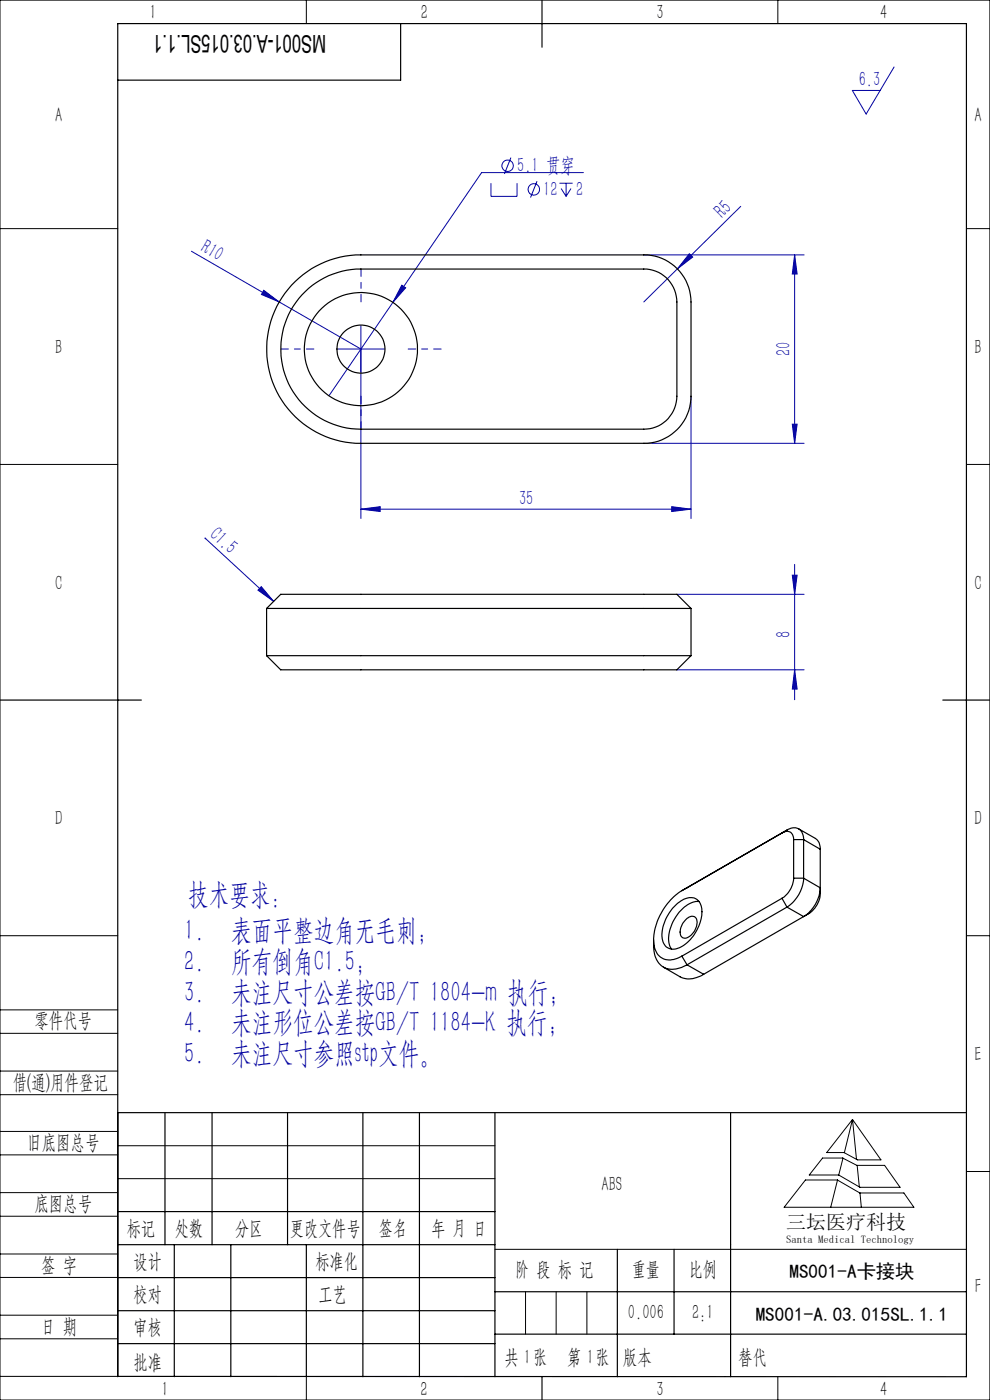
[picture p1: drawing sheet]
<svg xmlns="http://www.w3.org/2000/svg" width="210mm" height="297mm" viewBox="0 0 210 297" stroke-linecap="round" stroke-linejoin="round" font-family="sans-serif">
<g fill="none" stroke="#0000a0" stroke-width=".21">
<path d="M189.7 14.2l-6 10-2.9-5h5.9M104.1 38.9v2.8h5.6v-2.8M108.4 33.4l-1.4 3.5M113.9 38.4l-1.4 3.5M118.7 38.9h2.8M120.1 38.9v2.8M123.8 36.6h-21.6l-32.4 47.4M40.6 53.3l36 20.7M119 40l1.1 1.7M121.1 40l-1 1.7M136.6 54.1h34M146.2 53.8l.7 .7-3.2 2.5z"/>
<path d="M157.1 43.8l-20.5 20.3M168.6 54.1l.5 4h-1zM168.6 54.1v39.9M56 61.6l3.2 2.5-3.7-1.6zM71.6 74h10M76.6 69.1v40.9M85.2 60.5l.8 .6-2.7 3.1zM136.6 94h34M146.6 84.1v25.9M168.1 90h1l-.5 4zM43.6 114.3l-.1-.1 14.6 13.4M76.6 108l4-.5v1z"/>
<path d="M76.6 108h70M142.5 107.5l4.1 .5-4.1 .5zM168.6 119.7v28.7M55.4 124.5l2.7 3.1-3.4-2.4zM143.6 126.1h27M168.1 122h1l-.5 4.1zM143.6 142.1h27M168.6 142.1l.5 4.1h-1z"/>
<circle cx="107.7" cy="35.2" r="1.22"/>
<circle cx="113.2" cy="40.2" r="1.21"/>
</g>
<path d="M66.6 74h-7M76.6 64v-7M86.6 74h7M76.6 84v7" fill="none" stroke="#0000a0" stroke-width=".21" stroke-dasharray="30.5 1.3 1.3 1.3" stroke-dashoffset="28.9"/>
<g fill="none" stroke="#000" stroke-width=".21">
<path d="M0 0h210v297h-210zM65 0v5M165 0v5M0 48.5h25M205 48.5h5M0 98.5h25M205 98.5h5M0 198.5h25M205 198.5h5M0 214.2h25M0 219.2h25M0 232.2h25"/>
<path d="M0 227.2h25M25 236v56h-25M180.8 237.5l6.1 8.6h-5l-2.9-1.6h-3.6zM180.8 237.5l-1.7 7M180.8 237.5l.9 8.5M0 245h25M0 240h25M0 258h25M0 253h25M25 243.1h80M25 250h80M170.9 250.3h6.7l4.8 2.8h9.3l2.2 3h-27.6z"/>
<path d="M174.5 245.7h4.3l3 1.5h5.8l3.3 4.7h-8.5l-4.5-2.6h-6.2zM177.7 250.3l-1.5 5.8M178.8 245.7l-.9 3.6M181.8 247.2l.5 4.6M182.4 253.1l.3 3M205 248.5h5M0 271h25M0 266h25M0 279h25M105 265h100M111.5 274v9M118 274v9"/>
<path d="M124.5 274v9M0 284h25M65 292.1v4.9M153.7 292h.1M165 292v5"/>
</g>
<g fill="none" stroke="#000" stroke-width=".25">
<path d="M85 5v12h-60M115 0v10M0 148.5h30M200 148.5h10M25 236h180M35 236v28.1M45 236v28.1M61 236v28.1M77 236v56.1M89 236v56.1M105 236v56.1M155 236v56.1"/>
<path d="M25 257h80M25 264.1h80M25 271h80M25 278.1h80M37 264.1v28M49 264.1v28M65 264.1v28M105 274h100M131 265v27.1M143 265v18M25 292l180 .1v-287.1h-180v287.1M25 285h80"/>
<path d="M105 283h100M115 292v5"/>
</g>
<g fill="#0000a0">
<path d="M55.4 124.5l2.7 3.1-3.4-2.4z"/>
<path d="M56 61.6l3.2 2.5-3.7-1.6z"/>
<path d="M146.2 53.8l.7 .7-3.2 2.5z"/>
<path d="M76.6 108l4-.5v1zM142.5 107.5l4.1 .5-4.1 .5zM85.2 60.5l-1.9 3.7 2.7-3.1z"/>
<path d="M168.1 122h1l-.5 4.1zM168.6 142.1l.5 4.1h-1z"/>
<path d="M168.6 54.1l.5 4h-1zM168.1 90h1l-.5 4z"/>
</g>
<g fill="none" stroke="#000" stroke-width=".25">
<path d="M62.6 59.7a19.8 19.8 0 0 1 14-5.6h60a10 10 0 0 1 10 10v20a10 10 0 0 1-10 9.9h-60a20 20 0 0 1-18.6-12.4 20 20 0 0 1 4.6-21.9zM64 62.6a16.7 16.7 0 0 1 12.6-5.5h60a7 7 0 0 1 7 7v20a7 7 0 0 1-7 6.9h-60a17 17 0 0 1-15.6-10.1 17 17 0 0 1 3-18.3zM56.6 129.1h90M56.6 129.1l2.9-3h84.1l3 3M56.6 139.1h90M56.6 139.1l2.9 3h84.1l3-3M56.6 129.1v10M146.6 129.1v10M165.9 176.7a1.51 1.51 0 0 1 1.7-.2 1.51 1.51 0 0 1 .7 1.6M165.9 176.7l-21.3 12.2M166.9 176.1a2.14 2.14 0 0 1 2.5-.3 2.14 2.14 0 0 1 1.1 2.3M166.9 176.1l-1 .6"/>
<path d="M166.9 176.1l-22.3 12.8M168.3 178.1v8.2M168.3 178.1h2.2M169.4 175.9l3.6 2a2.41 2.41 0 0 1 1 2.3M170.5 178.1v8.2M170.5 178.1l3.5 2.1M138.6 199.4v1.2a4.8 4.8 0 0 0 2.8 4.9 5.5 5.5 0 0 0 4.3-.8M142.7 192.6a4.8 4.8 0 0 1 4.5-2.1 2.9 2.9 0 0 1 1.7 3.3 8.6 8.6 0 0 1-5.6 7.5 2.35 2.35 0 0 1-2.9-2.4 9.2 9.2 0 0 1 2.3-6.3zM144.6 188.9a13.1 13.1 0 0 0-5.9 11.4 3.4 3.4 0 0 0 5.2 2.9l.7-.4M145.4 195.2a1.45 1.45 0 0 1 2.2-.5 3.3 3.3 0 0 1-1.4 4 1.13 1.13 0 0 1-1.5 .2 1.13 1.13 0 0 1-.4-1.4l.4-1.5zM148.3 191.2a6.5 6.5 0 0 0-5.4 4 6.2 6.2 0 0 0-.4 6.2M165.9 190.6l1 1.8"/>
<path d="M165.9 190.6l-21.3 12.2M166.9 192.4l3.6 2M166.9 192.4l-21.2 12.3M168.3 186.3a5.4 5.4 0 0 1-2.4 4.3M168.3 186.3h2.2M170.5 186.3a7.8 7.8 0 0 1-3.6 6.1M170.5 186.3l3.5 2a7.6 7.6 0 0 1-3.5 6.1M170.5 194.4l-21.2 12.3M174 180.2v9.3a5.4 5.4 0 0 1-2.5 4.3l-1 .6M140.7 205.2l3.6 2a4.9 4.9 0 0 0 5-.5M144.6 202.8l1.1 1.9M145.7 204.7l3.6 2"/>
<circle cx="76.5" cy="74.1" r="12"/>
<circle cx="76.6" cy="74.1" r="5.1"/>
</g>
<g font-size="6.3" fill="#0000a0">
<text x="39.9" y="191.7">技术要求：</text>
<text x="39.1" y="199.5">1.</text>
<text x="49.1" y="199.5">表面平整边角无毛刺；</text>
<text x="39.1" y="206">2.</text>
<text x="49.1" y="206">所有倒角C1.5;</text>
<text x="39.1" y="212.5">3.</text>
<text x="49.1" y="212.5">未注尺寸公差按GB/T 1804-m 执行；</text>
<text x="39.1" y="219">4.</text>
<text x="49.1" y="219">未注形位公差按GB/T 1184-K 执行；</text>
<text x="39.1" y="225.5">5.</text>
<text x="49.1" y="225.5">未注尺寸参照stp文件。</text>
</g>
<text font-size="5.2" x="69.2" y="7.3" transform="rotate(-180 69.2 7.3)">MS001-A.03.015SL.1.1</text>
<g font-size="4.4" fill="#010000">
<text x="31.7" y="4.1">1</text>
<text x="89.2" y="4.1">2</text>
<text x="139.2" y="4.1">3</text>
<text x="186.7" y="4.1">4</text>
<text x="156.6" y="289.5">替代</text>
</g>
<g font-size="4.4" fill="#0000a0">
<text x="182.2" y="18.3">6.3</text>
<text x="109.7" y="36.5">5.1 贯穿</text>
<text x="115.3" y="41.5">12</text>
<text x="122.2" y="41.5">2</text>
<text x="153.3" y="46.4" transform="rotate(-45 153.3 46.4)">R5</text>
<text x="42.4" y="53.3" transform="rotate(30 42.4 53.3)">R10</text>
<text x="167.7" y="75.5" transform="rotate(-90 167.7 75.5)">20</text>
<text x="110.1" y="107.1">35</text>
<text x="44.3" y="113.6" transform="rotate(43 44.3 113.6)">C1.5</text>
<text x="167.7" y="135.3" transform="rotate(-90 167.7 135.3)">8</text>
</g>
<g font-size="4.4">
<text x="11.7" y="25.9">A</text>
<text x="206.7" y="25.9">A</text>
<text x="11.7" y="75.1">B</text>
<text x="206.7" y="75.1">B</text>
<text x="11.7" y="125.1">C</text>
<text x="206.7" y="125.1">C</text>
<text x="11.7" y="175.1">D</text>
<text x="206.7" y="175.1">D</text>
<text x="7.3" y="217.9">零件代号</text>
<text x="206.7" y="225.1">E</text>
<text x="2.7" y="231">借(通)用件登记</text>
<text x="5.8" y="243.7">旧底图总号</text>
<text x="7.3" y="256.8">底图总号</text>
<text x="127.6" y="252.6">ABS</text>
<text x="26.9" y="261.9">标记</text>
<text x="37.1" y="261.9">处数</text>
<text x="49.9" y="261.9">分区</text>
<text x="61.5" y="261.9">更改文件号</text>
<text x="80.4" y="261.9">签名</text>
<text x="91.5" y="261.9">年 月 日</text>
<text x="8.7" y="269.8">签 字</text>
<text x="28.3" y="268.9">设计</text>
<text x="66.9" y="268.9">标准化</text>
<text x="109.3" y="270.8">阶 段 标 记</text>
<text x="134" y="270.8">重量</text>
<text x="146.1" y="270.8">比例</text>
<text x="206.8" y="274.4">F</text>
<text x="28.3" y="276">校对</text>
<text x="67.6" y="276">工艺</text>
<text x="133.2" y="279.8">0.006</text>
<text x="146.8" y="279.8">2:1</text>
<text x="8.7" y="282.9">日 期</text>
<text x="28.4" y="283">审核</text>
<text x="28.3" y="290.4">批准</text>
<text x="107" y="289.5">共 张</text>
<text x="111.1" y="289.5">1</text>
<text x="120.3" y="289.5">第 张</text>
<text x="124.5" y="289.5">1</text>
<text x="132.1" y="289.5">版本</text>
<text x="34.2" y="296.1">1</text>
<text x="89.2" y="296.2">2</text>
<text x="139.2" y="296.2">3</text>
<text x="186.7" y="296.2">4</text>
</g>
<text font-size="4.2" x="166.8" y="260.7">三坛医疗科技</text>
<g font-size="4.1">
<text x="167.5" y="271.1">MS001-A卡接块</text>
<text x="160.3" y="280.2">MS001-A.03.015SL.1.1</text>
</g>
<text font-size="2.3" x="166.8" y="263.6">Santa Medical Technology</text>
</svg>
